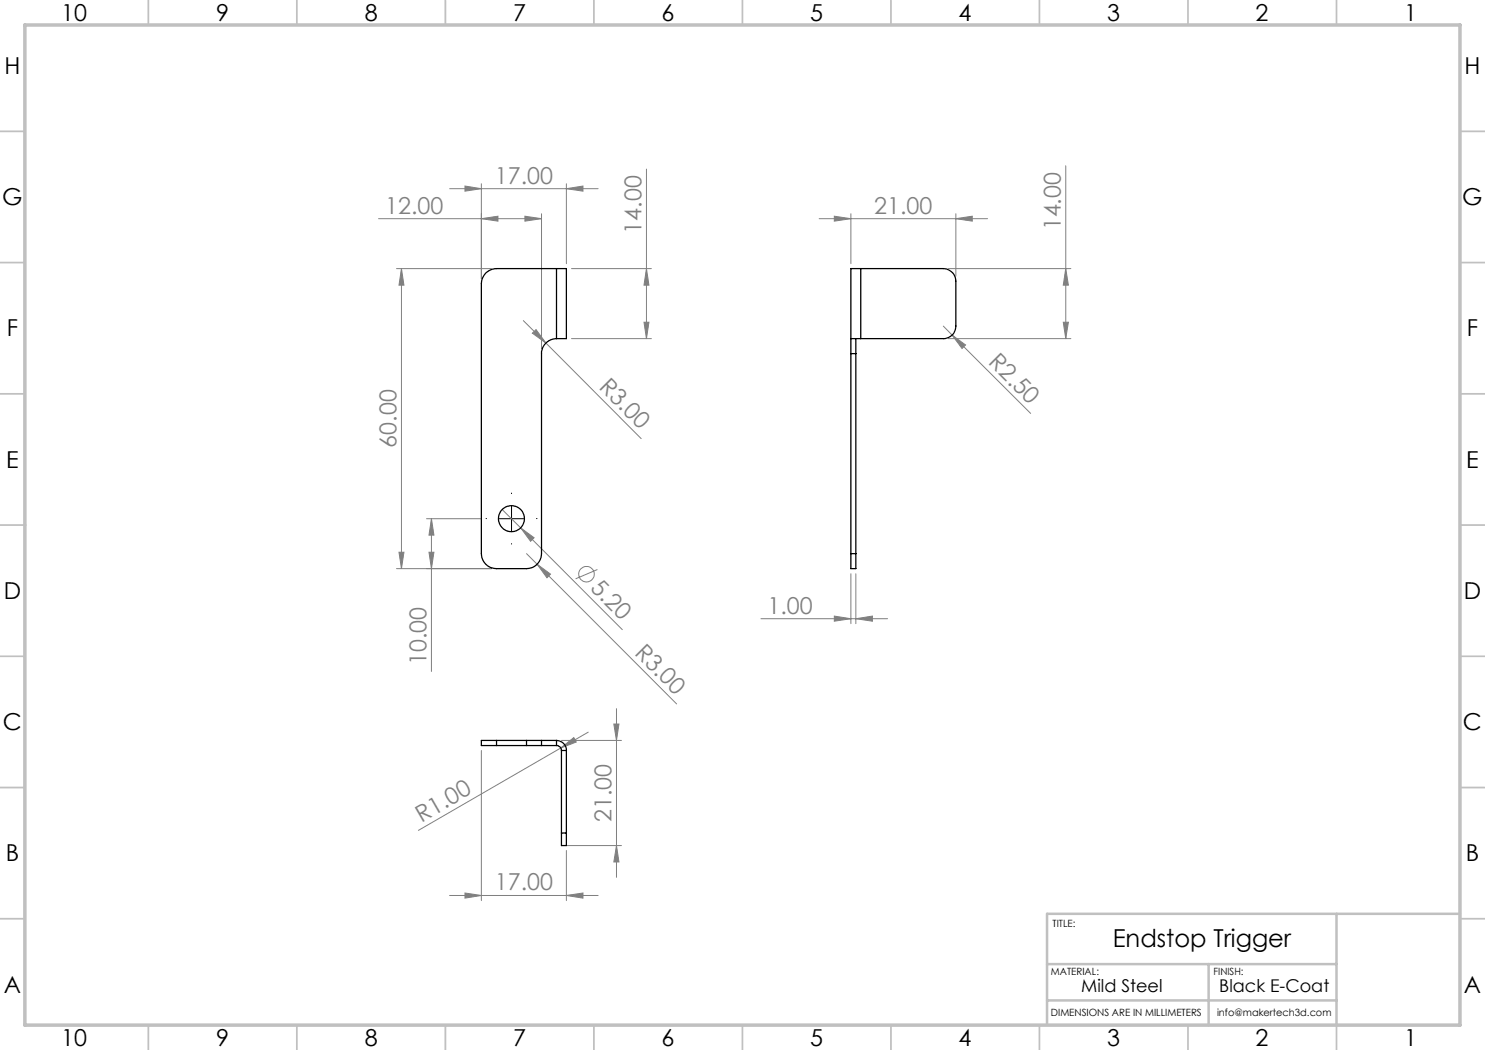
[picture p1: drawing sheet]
<svg xmlns="http://www.w3.org/2000/svg" width="297mm" height="210mm" viewBox="0 0 297 210" stroke-linecap="round" stroke-linejoin="round" font-family="sans-serif">
<g fill="none" stroke="#808080" stroke-width=".2">
<path d="M89.9 37.7h29.7M93 37.2l3.3 .5-3.3 .5zM96.3 36.8v18.9M113.3 37.7l3.3-.5v1zM113.3 36.8v15.9M129.3 33.8v33.9M213.1 33.2v34.5M75.7 43.7h32.6M79.3 53.7h19M80.3 53.7l.5 3.3h-1zM80.3 53.7v60M96.3 43.7l3.3-.5v1z"/>
<path d="M105 43.2l3.3 .5-3.3 .5zM108.3 42.7v27M114.3 53.7h16M129.3 53.7l.5 3.3h-1zM163.8 43.7h33.7M166.9 43.2l3.3 .5-3.3 .5zM170.2 42.7v10M189.7 53.7h24.5M191.2 43.7l3.3-.5v1zM191.2 42.7v12.5M213.1 53.7l.6 3.3h-1zM104.7 64.1l4.5 4.5"/>
<path d="M106.5 66.6l.7-.7 2 2.7zM109.2 68.6l19 19.1M114.3 67.7h16M128.8 64.4h1l-.5 3.3zM188.7 65.2l1.7 1.8M189.7 67.7h24.5M190.4 67l2.7 2-.7 .7zM190.4 67l15.7 15.7M212.7 64.4h1l-.6 3.3zM79.3 113.7h19M79.8 110.4h1l-.5 3.3zM85.3 103.7h10.9"/>
<path d="M85.8 110.4h1l-.5 3.3zM86.3 103.7l.5 3.3h-1zM86.3 103.7v30.6M100.4 101.9l3.7 3.7M104.1 105.6l2.7 2-.7 .7zM104.1 105.6l20.4 20.3M105.3 110.7l2.1 2.1M107.4 112.8l2.7 2-.7 .8zM107.4 112.8l27.9 28M119.5 113.9l-4.4 1.9M170.2 114.8v9.9M171.2 114.8v9.9"/>
<path d="M152.2 123.7h25.3M166.9 123.2l3.3 .5-3.3 .5zM171.2 123.7l3.3-.5v1zM96.3 150.1v30M112.1 149.6l2.7-2.1 .5 .9zM112.1 149.6l-28.4 16.5M112.3 148.1h12M117.7 146.4l-5.6 3.2M122.8 144.8h1l-.5 3.3zM123.3 141.7v33.8M89.9 179.1h29.7M93 178.6l3.3 .5-3.3 .5z"/>
<path d="M113.3 179.1l3.3-.5v1zM113.3 170.1v10M113.3 169.1h11M123.3 169.1l.5 3.3h-1z"/>
<circle cx="117.3" cy="114.8" r="1.56"/>
</g>
<path d="M102.3 98.7v-.1M97.3 103.7h-.1M102.3 108.7v.1M107.3 103.7h.1" fill="none" stroke="#000" stroke-width=".2" stroke-dasharray="15.2 1.3 1.3 1.3"/>
<path d="M99.8 103.7h5M102.3 101.2v5" fill="none" stroke="#000" stroke-width=".2"/>
<g fill="none" stroke="#c0c0c0" stroke-width=".35">
<path d="M29.7 0v5M59.4 0v5M89.1 0v5M118.8 0v5M148.5 0v5M178.2 0v5M207.9 0v5M237.6 0v5M267.3 0v5M0 26.3h5M292 26.3h5M0 52.5h5"/>
<path d="M292 52.5h5M0 78.8h5M292 78.8h5M0 105h5M5 105h.1M292 105h.1M292 105h5M0 131.3h5M292 131.3h5M0 157.5h5M292 157.5h5M0 183.8h5"/>
<path d="M292 183.8h5M29.7 205v5M59.4 205v5M89.1 205v5M118.8 205v5M148.5 205h.1M148.5 205v5M178.2 205v5M207.9 205v5M237.6 205v5M267.3 205v5"/>
</g>
<path d="M209.4 192.8h57.9M241.7 192.8v12.2M267.3 182.8v22.2M292 182.8h-82.6v22.2M209.4 200.1h57.9" fill="none" stroke="#c0c0c0" stroke-width=".5"/>
<path d="M5 5h287v200h-287z" fill="none" stroke="#c0c0c0" stroke-width=".7"/>
<g fill="#808080">
<path d="M112.1 149.6l2.7-2.1 .5 .9z"/>
<path d="M190.4 67l2.7 2-.7 .7z"/>
<path d="M106.5 66.6l.7-.7 2 2.7z"/>
<path d="M113.3 37.7l3.3-.5v1zM93 37.2l3.3 .5-3.3 .5zM105 43.2l3.3 .5-3.3 .5zM96.3 43.7l3.3-.5v1z"/>
<path d="M166.9 43.2l3.3 .5-3.3 .5zM191.2 43.7l3.3-.5v1z"/>
<path d="M166.9 123.2l3.3 .5-3.3 .5zM171.2 123.7l3.3-.5v1z"/>
<path d="M113.3 179.1l3.3-.5v1zM93 178.6l3.3 .5-3.3 .5z"/>
<path d="M128.8 64.4h1l-.5 3.3zM129.3 53.7l.5 3.3h-1zM212.7 64.4h1l-.6 3.3zM213.1 53.7l.6 3.3h-1z"/>
<path d="M80.3 53.7l.5 3.3h-1zM79.8 110.4h1l-.5 3.3zM86.3 103.7l.5 3.3h-1zM85.8 110.4h1l-.5 3.3zM122.8 144.8h1l-.5 3.3zM123.3 169.1l.5 3.3h-1z"/>
<path d="M104.1 105.6l2 2.7 .7-.7zM107.4 112.8l2 2.8 .7-.8z"/>
</g>
<g fill="none" stroke="#000" stroke-width=".25">
<path d="M111.3 53.7h-12a3 3 0 0 0-3 3v54a3 3 0 0 0 3 3h6a3 3 0 0 0 3-3v-40a3 3 0 0 1 3-3M111.3 53.7h2v14h-2M111.3 53.7v14M172.2 53.7h16.5a2.58 2.58 0 0 1 2.5 2.5v9a2.46 2.46 0 0 1-2.5 2.5h-16.5M172.2 53.7h-2v14M172.2 53.7v14M170.2 67.7h2M170.2 67.7v3M170.2 70.7v40M170.2 70.7h1M171.2 67.7v3M171.2 70.7v40"/>
<path d="M170.2 110.7v3h1v-3M170.2 110.7h1M99.3 148.1h-3v1h3M99.3 148.1h6M99.3 149.1h6M99.3 148.1v1M105.3 148.1h3M105.3 149.1h3M105.3 148.1v1M108.3 148.1h3M108.3 149.1h3M108.3 148.1v1"/>
<path d="M111.3 148.1a1.99 1.99 0 0 1 2 2M111.3 149.1a.96 .96 0 0 1 1 1M111.3 148.1v1M112.3 150.1h1M112.3 150.1v16.5M113.3 150.1v16.5M112.3 166.6v2.5h1v-2.5M112.3 166.6h1"/>
<circle cx="102.3" cy="103.7" r="2.59"/>
</g>
<text font-size="4.9" x="222.5" y="189.4">Endstop Trigger</text>
<g font-size="4.7">
<text x="12.2" y="4.2">10</text>
<text x="43.2" y="4.2">9</text>
<text x="72.9" y="4.2">8</text>
<text x="102.6" y="4.2">7</text>
<text x="132.3" y="4.2">6</text>
<text x="162" y="4.2">5</text>
<text x="191.7" y="4.2">4</text>
<text x="221.4" y="4.2">3</text>
<text x="251.1" y="4.2">2</text>
<text x="280.8" y="4.2">1</text>
<text x=".9" y="14.8">H</text>
<text x="292.9" y="14.8">H</text>
<text x=".5" y="41">G</text>
<text x="292.4" y="41">G</text>
<text x="1.4" y="67.3">F</text>
<text x="293.4" y="67.3">F</text>
<text x="1.2" y="93.5">E</text>
<text x="293.2" y="93.5">E</text>
<text x=".8" y="119.8">D</text>
<text x="292.8" y="119.8">D</text>
<text x=".6" y="146">C</text>
<text x="292.6" y="146">C</text>
<text x="1.2" y="172.3">B</text>
<text x="293.2" y="172.3">B</text>
<text x=".8" y="198.5">A</text>
<text x="292.8" y="198.5">A</text>
<text x="12.2" y="209.2">10</text>
<text x="43.2" y="209.2">9</text>
<text x="72.9" y="209.2">8</text>
<text x="102.6" y="209.2">7</text>
<text x="132.3" y="209.2">6</text>
<text x="162" y="209.2">5</text>
<text x="191.7" y="209.2">4</text>
<text x="221.4" y="209.2">3</text>
<text x="251.1" y="209.2">2</text>
<text x="280.8" y="209.2">1</text>
</g>
<g font-size="4.7" fill="#808080">
<text x="99" y="36.7">17.00</text>
<text x="77" y="42.7">12.00</text>
<text x="128.3" y="46.7" transform="rotate(-90 128.3 46.7)">14.00</text>
<text x="174.9" y="42.7">21.00</text>
<text x="212.2" y="46.1" transform="rotate(-90 212.2 46.1)">14.00</text>
<text x="119.6" y="77.7" transform="rotate(45 119.6 77.7)">R3.00</text>
<text x="197.5" y="72.7" transform="rotate(45 197.5 72.7)">R2.50</text>
<text x="79.3" y="89.5" transform="rotate(-90 79.3 89.5)">60.00</text>
<text x="117.9" y="117.8" transform="rotate(45 117.9 117.8)">5.20</text>
<text x="153.5" y="122.7">1.00</text>
<text x="126.7" y="130.7" transform="rotate(45 126.7 130.7)">R3.00</text>
<text x="85.3" y="133" transform="rotate(-90 85.3 133)">10.00</text>
<text x="84.3" y="164.5" transform="rotate(-30 84.3 164.5)">R1.00</text>
<text x="122.3" y="164.4" transform="rotate(-90 122.3 164.4)">21.00</text>
<text x="99" y="178.1">17.00</text>
</g>
<g font-size="3.5">
<text x="216.2" y="198.3">Mild Steel</text>
<text x="243.9" y="198.3">Black E-Coat</text>
</g>
<g font-size="2">
<text x="210.5" y="185.4">TITLE:</text>
<text x="210.2" y="195">MATERIAL:</text>
<text x="242.7" y="195">FINISH:</text>
<text x="210.2" y="203.2">DIMENSIONS ARE IN MILLIMETERS</text>
<text x="243.4" y="203.2">info@makertech3d.com</text>
</g>
</svg>
